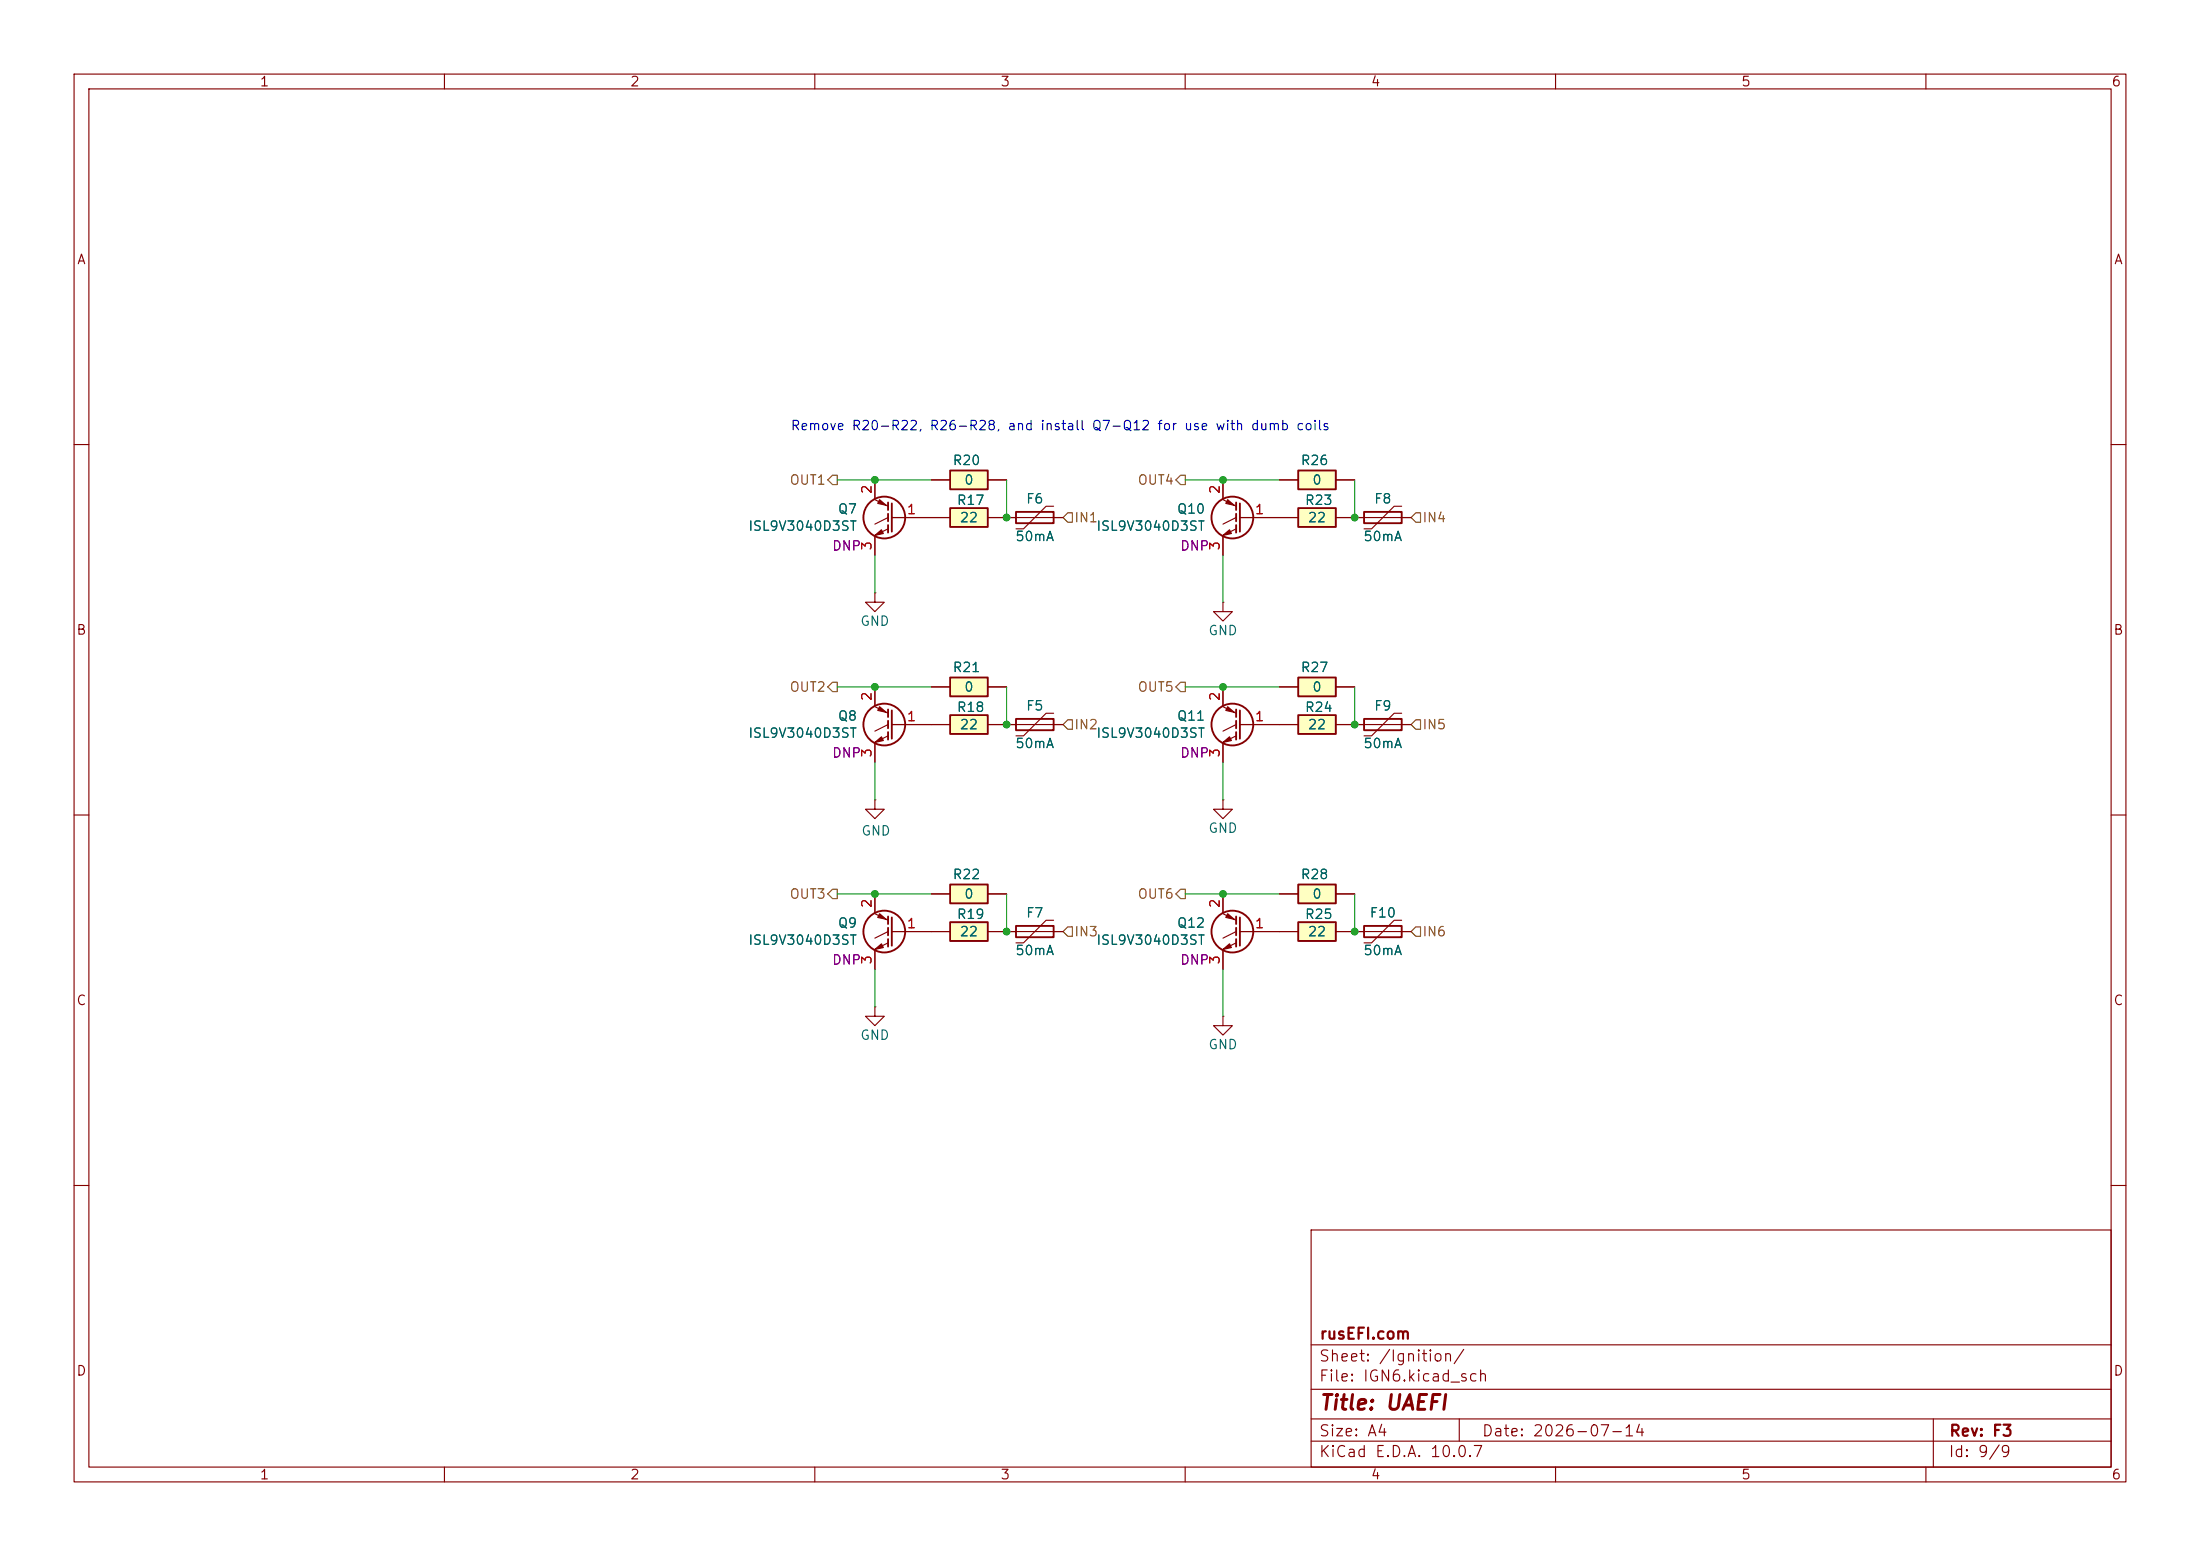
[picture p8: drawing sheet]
<svg xmlns="http://www.w3.org/2000/svg" width="297mm" height="210mm" viewBox="0 0 297 210" stroke-linecap="round" stroke-linejoin="round" font-family="sans-serif">
<g fill="none" stroke="#840000" stroke-width=".15">
<path d="M10 10h277v190h-277zM12 12h273v186h-273zM60 10v2M110 10v2M160 10v2M210 10v2M260 10v2M10 60h2M285 60h2M10 110h2M285 110h2M118.1 135.9v1.3h1.3l-1.3 1.2-1.3-1.2h1.3"/>
<path d="M118.1 135.9h.1M10 160h2M177 166h108v32h-108zM285 160h2M60 198v2M110 198v2M160 198v2M177 194.5h108M177 191.5h108M177 187.5h108M177 181.5h108M197 191.5v3"/>
<path d="M210 198v2M260 198v2M261 191.5v6.5"/>
</g>
<path d="M128.3 63.5h5v2.5h-5z" fill="#ffffc2"/>
<path d="M128.3 63.5h5v2.5h-5z" fill="none" stroke="#840000" stroke-width=".25"/>
<path d="M125.7 64.8h2.6M133.3 64.8h2.6" fill="none" stroke="#840000" stroke-width=".15"/>
<path d="M128.3 68.6h5v2.5h-5z" fill="#ffffc2"/>
<path d="M128.3 68.6h5v2.5h-5zM137.2 69.1h5v1.5h-5zM184.1 125h5.1v1.5h-5.1z" fill="none" stroke="#840000" stroke-width=".25"/>
<path d="M125.7 69.9h2.6M133.3 69.9h10.2M142.2 68.3h-1l-3 3.1h-1M182.9 125.7h7.6M189.2 124.2h-1l-3 3.1h-1.1" fill="none" stroke="#840000" stroke-width=".15"/>
<path d="M175.3 119.4h5v2.5h-5z" fill="#ffffc2"/>
<g fill="none" stroke="#840000" stroke-width=".25">
<path d="M175.3 119.4h5v2.5h-5zM137.2 125h5v1.5h-5zM166.9 123.7v1M166.9 125.2v1M166.9 126.7v1.1M167.4 123.8v3.8"/>
<circle cx="166.4" cy="125.7" r="2.82"/>
</g>
<path d="M135.9 125.7h7.6M142.2 124.2h-1l-3 3.1h-1M165.1 137.2v1.2h1.3l-1.3 1.3-1.3-1.3h1.3M165.1 137.2h.1M165.1 123.3l1.8 .9M165.1 120.7v2.5M165.1 128.3v2.5M166.9 125.7l-1.8 .9M166.9 127.3l-1.8 .8M167.4 125.7h5.3M172.7 120.7h2.6M180.3 120.7h2.6" fill="none" stroke="#840000" stroke-width=".15"/>
<g fill="#840000" stroke="#840000" stroke-width=".15">
<path d="M165.1 128.1l.9-.7 .2 .5z"/>
<path d="M165.7 123.3l.9 .8-1.1-.3z"/>
</g>
<path d="M175.3 124.5h5v2.5h-5z" fill="#ffffc2"/>
<g fill="none" stroke="#840000" stroke-width=".25">
<path d="M119.9 123.7v1M119.9 125.2v1M119.9 126.7v1.1M120.4 123.8v3.8M175.3 124.5h5v2.5h-5z"/>
<circle cx="119.4" cy="125.7" r="2.82"/>
</g>
<path d="M118.1 123.3l1.8 .9M118.1 120.7v2.5M118.1 128.3v2.5M119.9 125.7l-1.8 .9M119.9 127.3l-1.8 .8M120.4 125.7h5.3M172.7 125.7h2.6M180.3 125.7h2.6" fill="none" stroke="#840000" stroke-width=".15"/>
<g fill="#840000" stroke="#840000" stroke-width=".15">
<path d="M118.1 128.1l.9-.7 .3 .5z"/>
<path d="M118.7 123.3l.9 .8-1.1-.3z"/>
</g>
<path d="M128.3 119.4h5v2.5h-5z" fill="#ffffc2"/>
<g fill="none" stroke="#840000" stroke-width=".25">
<path d="M119.9 95.8v1M119.9 97.3v1M119.9 98.8v1M120.4 95.9v3.8M128.3 119.4h5v2.5h-5z"/>
<circle cx="119.4" cy="97.8" r="2.82"/>
</g>
<path d="M118.1 95.4l1.8 .9M118.1 92.7v2.6M119.9 97.8l-1.8 .9M119.9 99.3l-1.8 .9M120.4 97.8h5.3M118.1 100.3v2.6M125.7 120.7h2.6M133.3 120.7h2.6" fill="none" stroke="#840000" stroke-width=".15"/>
<g fill="#840000" stroke="#840000" stroke-width=".15">
<path d="M118.1 100.2l.9-.8 .3 .5z"/>
<path d="M118.7 95.4l.9 .7-1.1-.2z"/>
</g>
<path d="M128.3 124.5h5v2.5h-5z" fill="#ffffc2"/>
<path d="M128.3 124.5h5v2.5h-5z" fill="none" stroke="#840000" stroke-width=".25"/>
<path d="M125.7 125.7h2.6M133.3 125.7h2.6" fill="none" stroke="#840000" stroke-width=".15"/>
<path d="M128.3 96.5h5v2.6h-5z" fill="#ffffc2"/>
<path d="M128.3 96.5h5v2.6h-5zM137.2 97h5v1.6h-5z" fill="none" stroke="#840000" stroke-width=".25"/>
<path d="M125.7 97.8h2.6M133.3 97.8h10.2M142.2 96.3h-1l-3 3h-1M118.1 108v1.2h1.3l-1.3 1.3-1.3-1.3h1.3M118.1 108h.1" fill="none" stroke="#840000" stroke-width=".15"/>
<path d="M175.3 91.4h5v2.6h-5z" fill="#ffffc2"/>
<path d="M175.3 91.4h5v2.6h-5z" fill="none" stroke="#840000" stroke-width=".25"/>
<path d="M172.7 92.7h2.6M180.3 92.7h2.6" fill="none" stroke="#840000" stroke-width=".15"/>
<path d="M175.3 96.5h5v2.6h-5z" fill="#ffffc2"/>
<g fill="none" stroke="#840000" stroke-width=".25">
<path d="M119.9 67.8v1M119.9 69.3v1.1M119.9 70.9v1M120.4 67.9v3.9M175.3 96.5h5v2.6h-5z"/>
<circle cx="119.4" cy="69.8" r="2.82"/>
</g>
<path d="M118.1 67.4l1.8 .9M118.1 64.8v2.5M118.1 72.4v2.5M119.9 69.9l-1.8 .8M119.9 71.4l-1.8 .9M120.4 69.9h5.3M118.1 80v1.3h1.3l-1.3 1.3-1.3-1.3h1.3M118.1 80h.1M165.1 81.3v1.3h1.3l-1.3 1.2-1.3-1.2h1.3M165.1 81.3h.1M172.7 97.8h2.6M180.3 97.8h2.6" fill="none" stroke="#840000" stroke-width=".15"/>
<g fill="#840000" stroke="#840000" stroke-width=".15">
<path d="M118.1 72.3l.9-.8 .3 .5z"/>
<path d="M118.7 67.4l.9 .8-1.1-.3z"/>
</g>
<path d="M128.3 91.4h5v2.6h-5z" fill="#ffffc2"/>
<path d="M128.3 91.4h5v2.6h-5zM184.1 97h5.1v1.6h-5.1z" fill="none" stroke="#840000" stroke-width=".25"/>
<path d="M125.7 92.7h2.6M133.3 92.7h2.6M182.9 97.8h7.6M189.2 96.3h-1l-3 3h-1.1" fill="none" stroke="#840000" stroke-width=".15"/>
<path d="M175.3 68.6h5v2.5h-5z" fill="#ffffc2"/>
<g fill="none" stroke="#840000" stroke-width=".25">
<path d="M166.9 67.8v1M166.9 69.3v1.1M166.9 70.9v1M167.4 67.9v3.9M175.3 68.6h5v2.5h-5zM184.1 69.1h5.1v1.5h-5.1zM166.9 95.8v1M166.9 97.3v1M166.9 98.8v1M167.4 95.9v3.8"/>
<circle cx="166.4" cy="69.8" r="2.82"/>
<circle cx="166.4" cy="97.8" r="2.82"/>
</g>
<g fill="none" stroke="#840000" stroke-width=".15">
<path d="M165.1 67.4l1.8 .9M165.1 64.8v2.5M165.1 72.4v2.5M166.9 69.9l-1.8 .8M166.9 71.4l-1.8 .9M167.4 69.9h7.9M180.3 69.9h10.2M189.2 68.3h-1l-3 3.1h-1.1M165.1 92.7v2.6M165.1 95.4l1.8 .9M166.9 97.8l-1.8 .9M166.9 99.3l-1.8 .9"/>
<path d="M167.4 97.8h5.3M165.1 100.3v2.6"/>
</g>
<g fill="#840000" stroke="#840000" stroke-width=".15">
<path d="M165.1 72.3l.9-.8 .2 .5z"/>
<path d="M165.7 67.4l.9 .8-1.1-.3z"/>
<path d="M165.1 100.2l.9-.8 .2 .5z"/>
<path d="M165.7 95.4l.9 .7-1.1-.2z"/>
</g>
<path d="M175.3 63.5h5v2.5h-5z" fill="#ffffc2"/>
<path d="M175.3 63.5h5v2.5h-5z" fill="none" stroke="#840000" stroke-width=".25"/>
<g fill="none" stroke="#840000" stroke-width=".15">
<path d="M118.1 64.8v2.5M118.1 72.4v2.5M120.4 69.9h7.9M125.7 64.8h2.6M133.3 64.8h2.6M133.3 69.9h3.9M142.2 69.9h1.3M165.1 64.8v2.5M165.1 72.4v2.5M167.4 69.9h7.9M172.7 64.8h2.6M180.3 64.8h2.6"/>
<path d="M180.3 69.9h3.8M189.2 69.9h1.3M118.1 92.7v2.6M120.4 97.8h7.9M125.7 92.7h2.6M133.3 92.7h2.6M133.3 97.8h3.9M142.2 97.8h1.3M165.1 92.7v2.6M167.4 97.8h7.9M172.7 92.7h2.6M180.3 92.7h2.6"/>
<path d="M180.3 97.8h3.8M189.2 97.8h1.3M118.1 100.3v2.6M165.1 108v1.2h1.3l-1.3 1.3-1.3-1.3h1.3M165.1 108h.1M165.1 100.3v2.6M118.1 120.7v2.5M118.1 128.3v2.5M120.4 125.7h7.9M125.7 120.7h2.6M133.3 125.7h3.9M133.3 120.7h2.6"/>
<path d="M142.2 125.7h1.3M165.1 120.7v2.5M165.1 128.3v2.5M167.4 125.7h7.9M172.7 120.7h2.6M180.3 125.7h3.8M180.3 120.7h2.6M189.2 125.7h1.3"/>
</g>
<path d="M111.8 64.8l.6-.7h.6v1.3h-.6zM144.1 69.2h.7v1.3h-.7l-.6-.6zM159.4 64.1h.6v1.3h-.6l-.7-.6zM191.1 69.2h.7v1.3h-.7l-.6-.6zM112.4 92.1h.6v1.2h-.6l-.6-.6zM144.1 97.2h.7v1.2h-.7l-.6-.6zM159.4 92.1h.6v1.2h-.6l-.7-.6zM191.1 97.2h.7v1.2h-.7l-.6-.6zM112.4 120h.6v1.3h-.6l-.6-.6zM144.1 125.1h.7v1.3h-.7l-.6-.7zM159.4 120h.6v1.3h-.6l-.7-.6zM191.1 125.1h.7v1.3h-.7l-.6-.7z" fill="none" stroke="#725600" stroke-width=".15"/>
<g fill="none" stroke="#009600" stroke-width=".15">
<path d="M113 64.8h12.7M118.1 74.9v5.1M135.9 64.8v5.1M160 64.8h12.7M165.1 74.9v6.4M182.9 64.8v5.1M113 92.7h12.7M135.9 92.7v5.1M160 92.7h12.7M182.9 92.7v5.1M118.1 102.9v5.1M165.1 102.9v5.1"/>
<path d="M113 120.7h12.7M118.1 130.8v5.1M135.9 120.7v5M160 120.7h12.7M165.1 130.8v6.4M182.9 120.7v5"/>
</g>
<g fill="#009600" stroke="#009600" stroke-width=".14">
<circle cx="118.1" cy="92.7" r=".46"/>
<circle cx="165.1" cy="64.8" r=".46"/>
<circle cx="118.1" cy="64.8" r=".46"/>
<circle cx="135.9" cy="69.9" r=".46"/>
<circle cx="165.1" cy="92.7" r=".46"/>
<circle cx="135.9" cy="97.8" r=".46"/>
<circle cx="118.1" cy="120.7" r=".46"/>
<circle cx="135.9" cy="125.7" r=".46"/>
<circle cx="165.1" cy="120.7" r=".46"/>
<circle cx="182.9" cy="125.7" r=".46"/>
<circle cx="182.9" cy="69.9" r=".46"/>
<circle cx="182.9" cy="97.8" r=".46"/>
</g>
<text font-size="2" fill="#840000" x="178" y="190.8">Title: UAEFI</text>
<g font-size="1.5" fill="#840000">
<text x="178" y="184.1">Sheet: /Ignition/</text>
<text x="178" y="181.1">rusEFI.com</text>
<text x="178" y="186.8">File: IGN6.kicad_sch</text>
<text x="178" y="197">KiCad E.D.A. 10.0.7</text>
<text x="178" y="194.2">Size: A4</text>
<text x="200" y="194.2">Date: 2026-07-14</text>
<text x="263" y="197">Id: 9/9</text>
<text x="263" y="194.2">Rev: F3</text>
</g>
<g font-size="1.3" fill="#840000">
<text x="35" y="12">1</text>
<text x="85" y="12">2</text>
<text x="135" y="12">3</text>
<text x="185" y="12">4</text>
<text x="235" y="12">5</text>
<text x="285" y="12">6</text>
<text x="10.3" y="36">A</text>
<text x="285.3" y="36">A</text>
<text x="10.2" y="86">B</text>
<text x="285.2" y="86">B</text>
<text x="10.2" y="136">C</text>
<text x="285.2" y="136">C</text>
<text x="10.2" y="186">D</text>
<text x="285.2" y="186">D</text>
<text x="35" y="200">1</text>
<text x="85" y="200">2</text>
<text x="135" y="200">3</text>
<text x="185" y="200">4</text>
<text x="235" y="200">5</text>
<text x="285" y="200">6</text>
</g>
<text font-size="1.3" fill="#0000c2" x="106.7" y="58.4">Remove R20-R22, R26-R28, and install Q7-Q12 for use with dumb coils</text>
<g font-size="1.3" fill="#725600">
<text x="106.5" y="65.7">OUT1</text>
<text x="153.5" y="65.7">OUT4</text>
<text x="144.9" y="70.8">IN1</text>
<text x="191.9" y="70.8">IN4</text>
<text x="106.5" y="93.7">OUT2</text>
<text x="153.5" y="93.7">OUT5</text>
<text x="144.9" y="98.8">IN2</text>
<text x="191.9" y="98.8">IN5</text>
<text x="106.5" y="121.6">OUT3</text>
<text x="153.5" y="121.6">OUT6</text>
<text x="144.9" y="126.7">IN3</text>
<text x="191.9" y="126.7">IN6</text>
</g>
<g font-size="1.3" fill="#006464">
<text x="128.5" y="63.1">R20</text>
<text x="130.1" y="65.7">0</text>
<text x="175.5" y="63.1">R26</text>
<text x="177.1" y="65.7">0</text>
<text x="100.9" y="72">ISL9V3040D3ST</text>
<text x="113" y="69.6">Q7</text>
<text x="129.1" y="68.5">R17</text>
<text x="129.5" y="70.8">22</text>
<text x="138.4" y="68.3">F6</text>
<text x="147.9" y="72">ISL9V3040D3ST</text>
<text x="158.8" y="69.6">Q10</text>
<text x="176.1" y="68.5">R23</text>
<text x="176.5" y="70.8">22</text>
<text x="185.4" y="68.3">F8</text>
<text x="137" y="73.4">50mA</text>
<text x="184" y="73.4">50mA</text>
<text x="116" y="84.8">GND</text>
<text x="163" y="86.1">GND</text>
<text x="128.5" y="91">R21</text>
<text x="130.1" y="93.7">0</text>
<text x="175.5" y="91">R27</text>
<text x="177.1" y="93.7">0</text>
<text x="100.9" y="99.9">ISL9V3040D3ST</text>
<text x="113" y="97.6">Q8</text>
<text x="129.1" y="96.4">R18</text>
<text x="129.5" y="98.8">22</text>
<text x="137" y="101.3">50mA</text>
<text x="138.4" y="96.2">F5</text>
<text x="147.9" y="99.9">ISL9V3040D3ST</text>
<text x="158.8" y="97.6">Q11</text>
<text x="176.1" y="96.4">R24</text>
<text x="176.5" y="98.8">22</text>
<text x="184" y="101.3">50mA</text>
<text x="185.4" y="96.2">F9</text>
<text x="116.2" y="113.1">GND</text>
<text x="163" y="112.7">GND</text>
<text x="128.5" y="119">R22</text>
<text x="175.5" y="119">R28</text>
<text x="113" y="125.5">Q9</text>
<text x="129.1" y="124.3">R19</text>
<text x="130.1" y="121.6">0</text>
<text x="138.4" y="124.2">F7</text>
<text x="158.8" y="125.5">Q12</text>
<text x="176.1" y="124.3">R25</text>
<text x="177.1" y="121.6">0</text>
<text x="184.8" y="124.2">F10</text>
<text x="100.9" y="127.8">ISL9V3040D3ST</text>
<text x="129.5" y="126.7">22</text>
<text x="137" y="129.2">50mA</text>
<text x="147.9" y="127.8">ISL9V3040D3ST</text>
<text x="176.5" y="126.7">22</text>
<text x="184" y="129.2">50mA</text>
<text x="116" y="140.7">GND</text>
<text x="163" y="141.9">GND</text>
</g>
<g font-size="1.3" fill="#a90000">
<text x="118" y="66.8" transform="rotate(-90 118 66.8)">2</text>
<text x="122.3" y="69.7">1</text>
<text x="165" y="66.8" transform="rotate(-90 165 66.8)">2</text>
<text x="169.3" y="69.7">1</text>
<text x="118" y="74.4" transform="rotate(-90 118 74.4)">3</text>
<text x="165" y="74.4" transform="rotate(-90 165 74.4)">3</text>
<text x="118" y="94.7" transform="rotate(-90 118 94.7)">2</text>
<text x="165" y="94.7" transform="rotate(-90 165 94.7)">2</text>
<text x="122.3" y="97.7">1</text>
<text x="169.3" y="97.7">1</text>
<text x="118" y="102.3" transform="rotate(-90 118 102.3)">3</text>
<text x="165" y="102.3" transform="rotate(-90 165 102.3)">3</text>
<text x="118" y="122.7" transform="rotate(-90 118 122.7)">2</text>
<text x="122.3" y="125.6">1</text>
<text x="165" y="122.7" transform="rotate(-90 165 122.7)">2</text>
<text x="169.3" y="125.6">1</text>
<text x="118" y="130.3" transform="rotate(-90 118 130.3)">3</text>
<text x="165" y="130.3" transform="rotate(-90 165 130.3)">3</text>
</g>
<g font-size="1.3" fill="#840084">
<text x="112.2" y="74.6">DNP</text>
<text x="159.2" y="74.6">DNP</text>
<text x="112.2" y="102.6">DNP</text>
<text x="159.2" y="102.6">DNP</text>
<text x="112.2" y="130.5">DNP</text>
<text x="159.2" y="130.5">DNP</text>
</g>
</svg>
